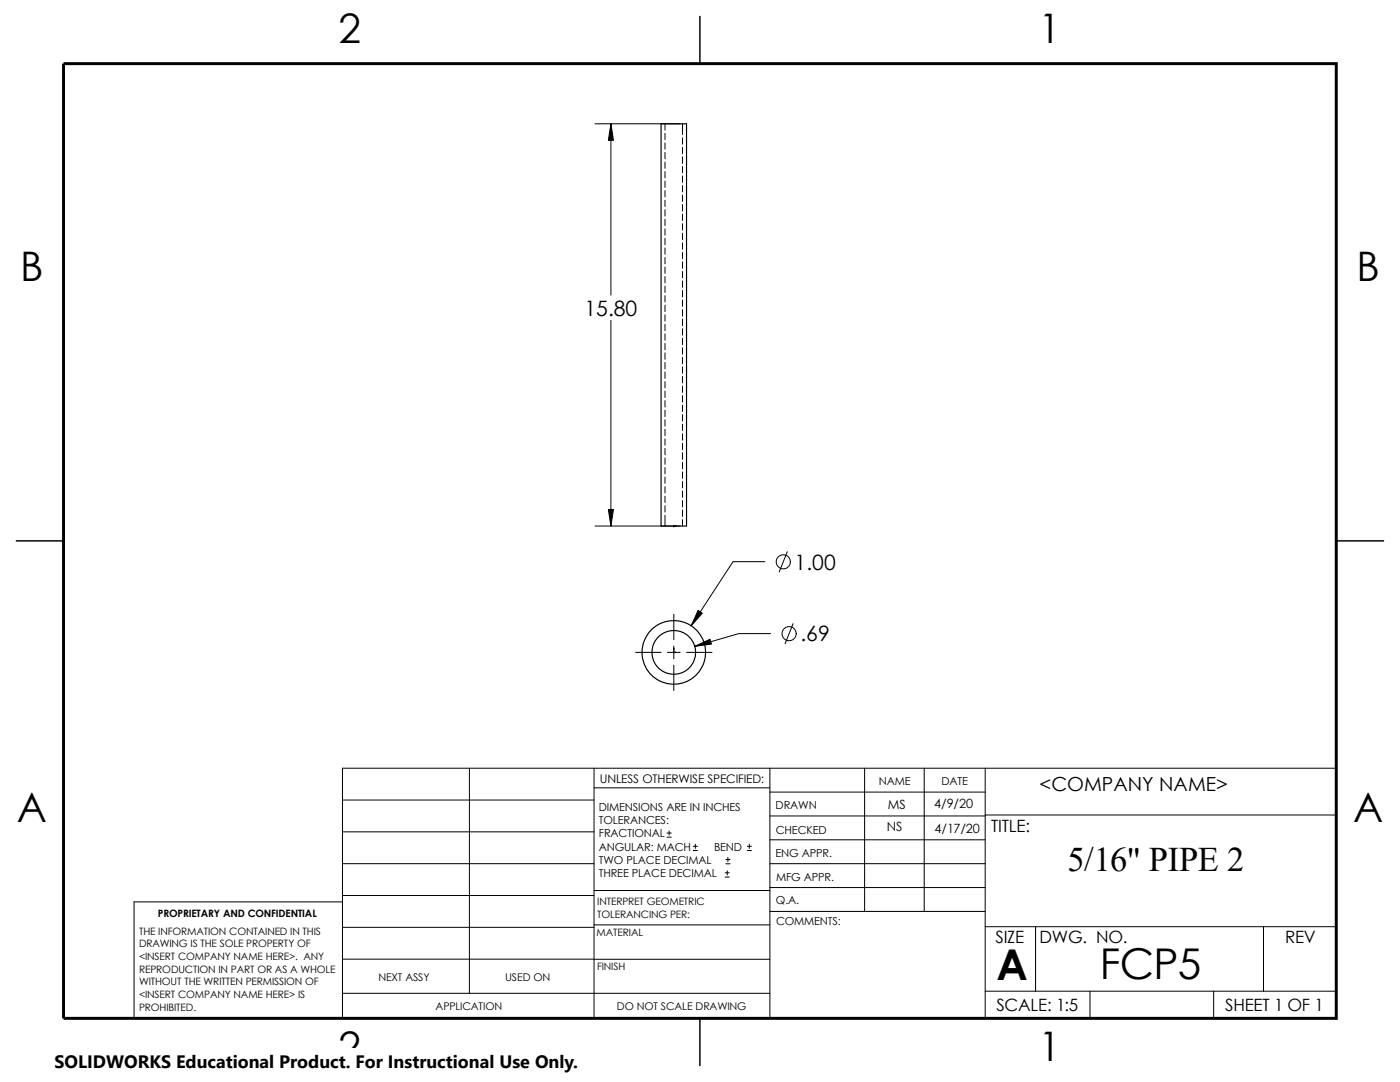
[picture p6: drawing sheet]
<svg xmlns="http://www.w3.org/2000/svg" width="279mm" height="216mm" viewBox="0 0 279 216" stroke-linecap="round" stroke-linejoin="round" font-family="sans-serif">
<g fill="none" stroke="#000" stroke-width=".2">
<path d="M118.7 24.7h17M121.9 24.7v34.2M132.7 24.7v1.3M132.7 26.6v1.3M132.7 28.5v1.3M132.7 30.4v1.3M132.7 32.3v1.3M132.7 34.2v1.3M132.7 36.1v1.3M132.7 38v1.3M132.7 39.9v1.3M136.2 24.7v2.2"/>
<path d="M136.2 27.5v1.3M136.2 29.4v1.3M136.2 31.3v1.3M136.2 33.2v1.3M136.2 35.1v1.3M136.2 37v1.3M136.2 38.9v1.3M132.7 41.8v1.3M132.7 43.8v1.2M132.7 45.7v1.2M132.7 47.6v1.2M132.7 49.5v1.2"/>
<path d="M132.7 51.4v1.2M132.7 53.3v1.2M132.7 55.2v1.3M132.7 57.1v1.3M132.7 59v1.3M136.2 40.8v1.3M136.2 42.7v1.3M136.2 44.6v1.3M136.2 46.5v1.3M136.2 48.5v1.2M136.2 50.4v1.2M136.2 52.3v1.2"/>
<path d="M136.2 54.2v1.2M136.2 56.1v1.2M136.2 58v1.2M136.2 59.9v1.3M121.9 63.9v41.1M132.7 60.9v1.3M132.7 62.8v1.3M132.7 64.7v1.3M132.7 66.6v1.3M132.7 68.5v1.3M132.7 70.4v1.3M132.7 72.3v1.3"/>
<path d="M132.7 74.2v1.3M132.7 76.1v1.3M132.7 78v1.3M132.7 79.9v1.3M136.2 61.8v1.3M136.2 63.7v1.3M136.2 65.6v1.3M136.2 67.5v1.3M136.2 69.4v1.3M136.2 71.3v1.3M136.2 73.2v1.3M136.2 75.1v1.3"/>
<path d="M136.2 77v1.3M136.2 78.9v1.3M132.7 81.9v1.2M132.7 83.8v1.2M132.7 85.7v1.2M132.7 87.6v1.2M132.7 89.5v1.2M132.7 91.4v1.2M132.7 93.3v1.3M132.7 95.2v1.3M132.7 97.1v1.3M132.7 99v1.3"/>
<path d="M136.2 80.8v1.3M136.2 82.7v1.3M136.2 84.6v1.3M136.2 86.6v1.2M136.2 88.5v1.2M136.2 90.4v1.2M136.2 92.3v1.2M136.2 94.2v1.2M136.2 96.1v1.2M136.2 98v1.3M136.2 99.9v1.3M118.7 105h17"/>
<path d="M132.7 102.8v2.2M132.7 100.9v1.3M134.4 104.9l.2 .2M134.5 105h.1M134.5 104.9v.2M134.5 104.9l-.1 .2M136.2 101.8v1.3M136.2 103.7v1.3M152.6 112.1h-6.3l-8.4 12.8M157.1 110.1l-1.6 4M126.9 130.2h5M133.2 130.2h2.5"/>
<path d="M134.4 130.1l.2 .2M134.5 122.6v5M134.5 128.9v2.5M134.5 132.7v5.1M134.5 130.1l-.1 .2M137 130.2h5.1M153.8 126.4h-6.4l-8.7 2.6M158.3 124.4l-1.6 4.1M68.3 159.6h50.3M93.7 153.3v44.9M118.6 153.3v49.9M118.6 157.2h35"/>
<path d="M153.6 153.3v49.9M153.6 158.1h43M172.6 153.3v28.6M184.4 153.3v28.6M196.6 153.3v49.9M68.3 180h-41.5v23.2h239.9v-49.9h-198.4v49.9M68.3 166h50.3M68.3 178.7h50.3M68.3 172.3h50.3M118.6 177.7h35M133.1 167h.9M133.1 166.2h.9"/>
<path d="M133.5 165.8v.8M138.3 169.7h.9M138.3 168.9h.9M138.8 168.4v.9M144.7 175h.8M144.7 174.2h.8M144.9 172.4h.8M144.9 171.5h.8M145.1 173.8v.8M145.3 171.1v.8M149.1 169.7h.9M149.1 168.9h.9"/>
<path d="M149.5 168.4v.9M153.6 162.8h43M153.6 177.1h43M153.6 172.3h43M153.6 167.6h43M196.6 162.6h70.1M68.3 198.2h85.3M68.3 191.4h85.3M68.3 185h50.3M118.6 184.6h35M153.6 181.9h43M196.6 184.9h70.1"/>
<path d="M196.6 197.8h70.1M206.7 184.9v12.9M217.5 197.8v5.4M242.2 197.8v5.4M252.2 184.9v12.9"/>
<circle cx="156.3" cy="112.1" r="1.41"/>
<circle cx="157.5" cy="126.4" r="1.41"/>
</g>
<path d="M139.7 3.2v9.5M3.2 107.9h9.5M266.7 107.9h9.5M139.7 203.2v9.5" fill="none" stroke="#000" stroke-width=".3"/>
<path d="M12.7 12.7h254v190.5h-254z" fill="none" stroke="#000" stroke-width=".59"/>
<g fill="none" stroke="#000" stroke-width=".23">
<path d="M131.9 24.7h5.1v80.3h-5.1z"/>
<circle cx="134.5" cy="130.2" r="6.4"/>
<circle cx="134.5" cy="130.2" r="4.4"/>
</g>
<g fill="#000" stroke="#000" stroke-width=".2">
<path d="M134.7 104.9l.2 .1zM134.5 129.3v.2zM134.7 130.1l.2 .1z"/>
<path d="M121.9 24.7l.5 3.3h-1z" fill-rule="evenodd"/>
<path d="M121.4 101.7h1l-.5 3.3z" fill-rule="evenodd"/>
<path d="M139.3 121.8l.9 .6-2.3 2.5z" fill-rule="evenodd"/>
<path d="M138.7 129l3-1.4 .3 .9z" fill-rule="evenodd"/>
</g>
<path d="M10.9 209.2h104.7v6.7h-104.7z" fill="#fff"/>
<g font-size="8.5">
<text x="198.9" y="195.5">A</text>
<text x="219.5" y="195.3">FCP5</text>
</g>
<g font-size="8.1">
<text x="67.6" y="8.5">2</text>
<text x="207.3" y="8.5">1</text>
<text x="4" y="56.1">B</text>
<text x="270.7" y="56.1">B</text>
<text x="3.3" y="164.1">A</text>
<text x="270" y="164.1">A</text>
<text x="67.6" y="211.7">2</text>
<text x="207.3" y="211.7">1</text>
</g>
<text font-size="6.9" x="213" y="173.7">5/16&quot; PIPE 2</text>
<g font-size="4.2">
<text x="116.6" y="63">15.80</text>
<text x="158.6" y="113.6">1.00</text>
<text x="159.7" y="128">.69</text>
</g>
<text font-size="3.9" x="207.5" y="157.8">&lt;COMPANY NAME&gt;</text>
<text font-size="3.6" x="10.9" y="213">SOLIDWORKS Educational Product. For Instructional Use Only.</text>
<g font-size="3.4">
<text x="197.8" y="166">TITLE:</text>
<text x="198.7" y="188.1">SIZE</text>
<text x="207.5" y="188.1">DWG. NO.</text>
<text x="256.5" y="188.2">REV</text>
<text x="198.8" y="201.7">SCALE: 1:5</text>
<text x="244.5" y="201.7">SHEET 1 OF 1</text>
</g>
<g font-size="2.5">
<text x="177.2" y="161.5">MS</text>
<text x="186.4" y="161.1">4/9/20</text>
<text x="177" y="165.9">NS</text>
<text x="186.5" y="166.1">4/17/20</text>
</g>
<text font-size="2.4" x="119.7" y="156.2">UNLESS OTHERWISE SPECIFIED:</text>
<g font-size="2.2">
<text x="119.5" y="161.8">DIMENSIONS ARE IN INCHES</text>
<text x="154.8" y="161.5">DRAWN</text>
<text x="175.4" y="156.7">NAME</text>
<text x="187.9" y="156.7">DATE</text>
<text x="119.5" y="164.4">TOLERANCES:</text>
<text x="119.5" y="167.1">FRACTIONAL</text>
<text x="154.8" y="166.3">CHECKED</text>
<text x="119.5" y="172.4">TWO PLACE DECIMAL</text>
<text x="119.5" y="169.7">ANGULAR: MACH</text>
<text x="142.5" y="169.7">BEND</text>
<text x="154.8" y="171">ENG APPR.</text>
<text x="119.5" y="175">THREE PLACE DECIMAL</text>
<text x="154.9" y="175.7">MFG APPR.</text>
<text x="154.9" y="180.4">Q.A.</text>
<text x="154.9" y="184.7">COMMENTS:</text>
</g>
<g font-size="2.1">
<text x="75.5" y="195.7">NEXT ASSY</text>
<text x="100.8" y="195.7">USED ON</text>
<text x="86.9" y="201.6">APPLICATION</text>
<text x="123.1" y="201.6">DO NOT SCALE DRAWING</text>
</g>
<g font-size="2">
<text x="31.5" y="182.9">PROPRIETARY AND CONFIDENTIAL</text>
<text x="119.2" y="183.1">TOLERANCING PER:</text>
<text x="119.2" y="180.6">INTERPRET GEOMETRIC</text>
<text x="27.7" y="186.5">THE INFORMATION CONTAINED IN THIS</text>
<text x="27.7" y="189.1">DRAWING IS THE SOLE PROPERTY OF</text>
<text x="27.7" y="191.6">&lt;INSERT COMPANY NAME HERE&gt;. ANY</text>
<text x="119.1" y="186.7">MATERIAL</text>
<text x="27.7" y="194.1">REPRODUCTION IN PART OR AS A WHOLE</text>
<text x="27.7" y="196.6">WITHOUT THE WRITTEN PERMISSION OF</text>
<text x="119.1" y="193.5">FINISH</text>
<text x="27.7" y="201.7">PROHIBITED.</text>
<text x="27.7" y="199.2">&lt;INSERT COMPANY NAME HERE&gt; IS</text>
</g>
</svg>
